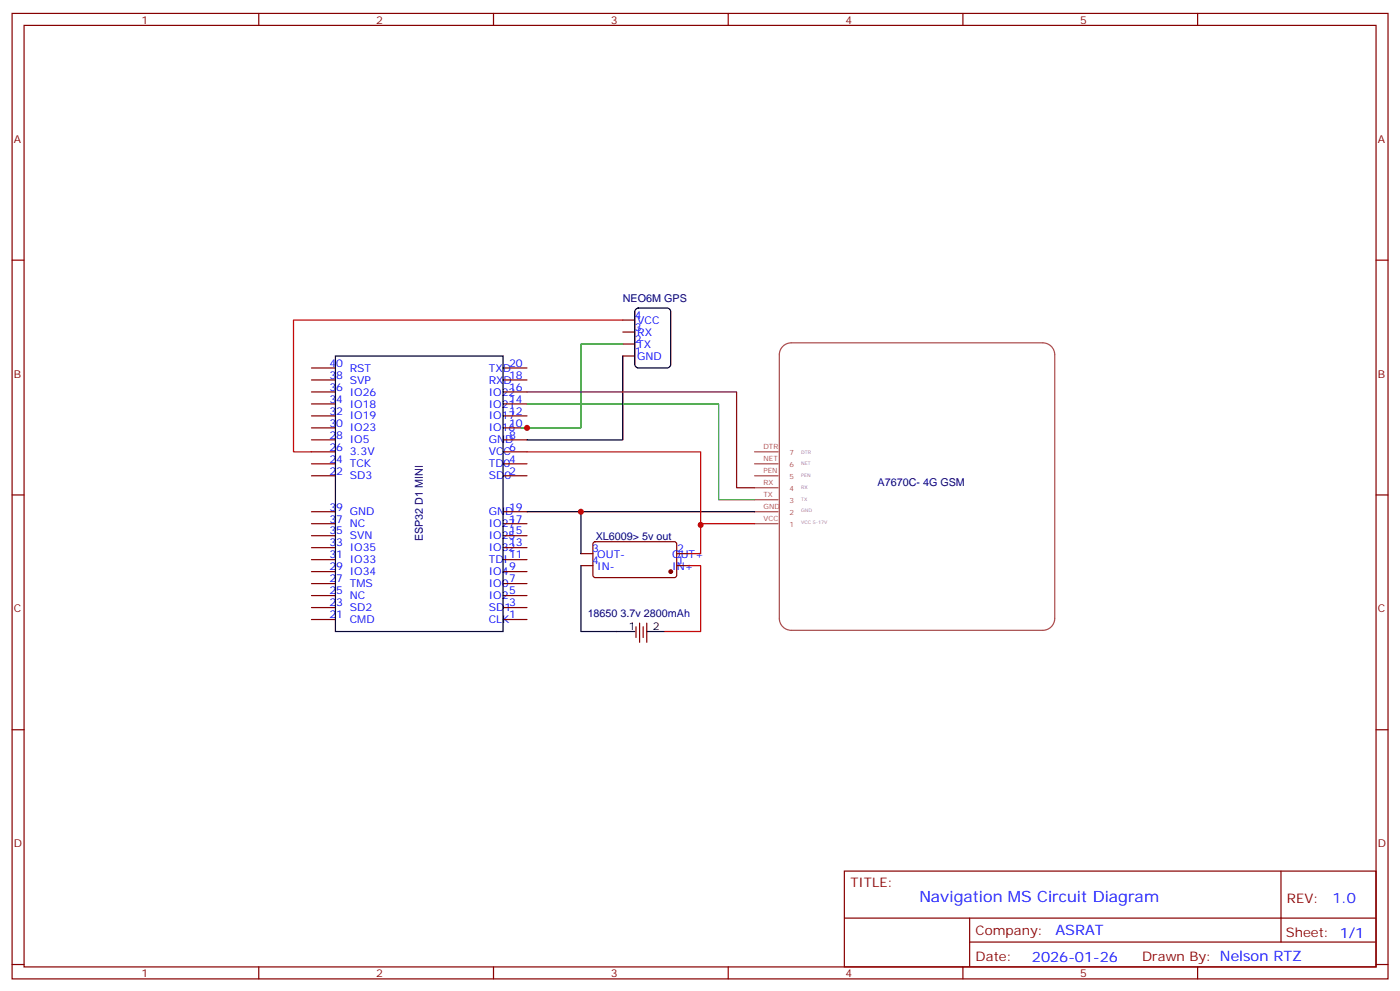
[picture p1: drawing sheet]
<svg xmlns="http://www.w3.org/2000/svg" width="412mm" height="292mm" viewBox="0 0 412 292" stroke-linecap="round" stroke-linejoin="round" font-family="sans-serif">
<g fill="none" stroke="#870000" stroke-width=".35">
<path d="M3.6 4h405.3v284.3h-405.3zM7.1 7.5h398.3v277.3h-398.3zM76.2 4v3.5M145.4 4v3.5M214.5 4v3.5M283.7 4v3.5M352.8 4v3.5M3.6 76.6h3.5M405.4 76.6h3.5M183.5 94.3h3.5M183.5 97.8h3.5M91.8 108.4h7"/>
<path d="M91.8 111.9h7M91.8 115.4h7M91.8 119h7M148.2 108.4h7.1M148.2 111.9h7.1M148.2 115.4h7.1M148.2 119h7.1M183.5 101.3h3.5M183.5 104.8h3.5M91.8 129.5h7M91.8 122.5h7M91.8 126h7"/>
<path d="M91.8 133.1h7M91.8 136.6h7M148.2 129.5h7.1M148.2 122.5h7.1M148.2 126h7.1M148.2 133.1h7.1M148.2 136.6h7.1M3.6 145.8h3.5M91.8 150.7h7M91.8 154.2h7M91.8 157.8h7M91.8 140.1h7"/>
<path d="M148.2 150.7h7.1M148.2 154.2h7.1M148.2 157.8h7.1M148.2 140.1h7.1M174.9 159.7l.5-.2 23.5 .1 .5 .6-.1 9.5-.7 .4-23.5-.1-.4-.6v-9.2zM405.4 145.8h3.5M91.8 161.3h7M91.8 164.8h7M91.8 168.3h7M91.8 171.9h7M91.8 175.4h7M91.8 178.9h7"/>
<path d="M148.2 161.3h7.1M148.2 164.8h7.1M148.2 168.3h7.1M148.2 171.9h7.1M148.2 175.4h7.1M148.2 178.9h7.1M171.1 166.6h3.6M171.1 163.1h3.6M199.4 166.6h3.5M199.4 163.1h3.5M91.8 182.5h7M148.2 182.5h7.1"/>
<path d="M187.4 184.6v3.1M188.4 183.5v5.7M189.5 184.6v3.1M190.5 183.5v5.7M3.6 214.9h3.5M405.4 214.9h3.5M248.7 256.5h156.7v28.3h-156.7zM377.4 256.6v20.8M248.8 270.4h156.4M285.7 277.4h119.5M285.7 270.4v14.1M3.6 284.1h3.5"/>
<path d="M76.2 284.8v3.5M145.4 284.8v3.5M214.5 284.8v3.5M283.7 284.8v3.5M352.8 284.8v3.5M405.4 284.1h3.5"/>
</g>
<path d="M187.2 91.2l.9-.5h8.4l.9 .5 .2 .6v15.5l-.5 .9-.6 .2h-8.4l-.9-.5-.2-.6v-15.5zM98.8 104.8h49.4v81.2h-49.4zM183.5 104.8v24.7h-28.2M155.3 150.7h67M171.1 150.7v12.4M171.1 166.6v19.4h15.9M190.5 186h5.3" fill="none" stroke="#000" stroke-width=".35"/>
<path d="M230.6 102a3.5 3.5 0 0 1 2.5-1h74.1a3.5 3.5 0 0 1 3.5 3.5v77.6a3.5 3.5 0 0 1-3.5 3.5h-74.1a3.5 3.5 0 0 1-3.5-3.5v-77.6a3.5 3.5 0 0 1 1-2.5zM222.3 136.6h6.9M222.3 133.1h6.9M222.3 154.2h6.9M222.3 150.7h6.9M222.3 147.2h6.9M222.3 143.7h6.9M222.3 140.1h6.9" fill="none" stroke="#a64a4a" stroke-width=".35"/>
<path d="M155.3 119h56.4v28.2h10.6M183.5 101.3h-12.4v24.7h-17.6" fill="none" stroke="#008700" stroke-width=".35"/>
<circle cx="197.6" cy="168.3" r=".53" fill="#870000" stroke="#870000" stroke-width=".35"/>
<path d="M155.3 115.4h61.7v28.3h5.3" fill="none" stroke="#603" stroke-width=".35"/>
<path d="M183.5 94.3h-97v38.8h5.3M155.3 133.1h51.1v21.5M222.3 154.2h-15.9v8.9h-3.5M202.9 166.6h3.5v19.4h-10.6" fill="none" stroke="#c00" stroke-width=".35"/>
<g fill="#c00">
<circle cx="155.3" cy="126" r=".88"/>
<circle cx="171.1" cy="150.7" r=".88"/>
<circle cx="206.4" cy="154.6" r=".88"/>
</g>
<text font-size="4.6" fill="#00f" x="270.8" y="265.6">Navigation MS Circuit Diagram</text>
<g font-size="4.2" fill="#00f">
<text x="392.5" y="265.8">1.0</text>
<text x="310.9" y="275.4">ASRAT</text>
<text x="304" y="283.2">2026-01-26</text>
</g>
<g font-size="3.9" fill="#800">
<text x="250.5" y="261.1">TITLE:</text>
<text x="379.1" y="265.8">REV:</text>
<text x="287.4" y="275.3">Company:</text>
<text x="378.8" y="275.9">Sheet: 1/1</text>
<text x="287.4" y="283">Date:</text>
<text x="336.5" y="283.1">Drawn By: Nelson RTZ</text>
</g>
<g font-size="3.2" fill="#800">
<text x="41.7" y="6.9">1</text>
<text x="110.8" y="6.9">2</text>
<text x="180" y="6.9">3</text>
<text x="249.1" y="6.9">4</text>
<text x="318.2" y="6.9">5</text>
<text x="4.1" y="42.1">A</text>
<text x="405.9" y="42.1">A</text>
<text x="4.1" y="111.2">B</text>
<text x="405.9" y="111.2">B</text>
<text x="4.1" y="180.3">C</text>
<text x="405.9" y="180.3">C</text>
<text x="4.1" y="249.5">D</text>
<text x="405.9" y="249.5">D</text>
<text x="41.7" y="287.8">1</text>
<text x="110.8" y="287.8">2</text>
<text x="180" y="287.8">3</text>
<text x="249.1" y="287.8">4</text>
<text x="318.2" y="287.8">5</text>
</g>
<g font-size="3.2" fill="#000080">
<text x="183.5" y="89">NEO6M GPS</text>
<text x="258.5" y="143.1">A7670C- 4G GSM</text>
<text x="124.6" y="159.4" transform="rotate(-90 124.6 159.4)">ESP32 D1 MINI</text>
<text x="175.5" y="158.9">XL6009&gt; 5v out</text>
<text x="173.1" y="181.8">18650 3.7v 2800mAh</text>
</g>
<g font-size="3.2" fill="#00f">
<text x="187" y="93.9">4</text>
<text x="187.7" y="95.3">VCC</text>
<text x="187" y="97.4">3</text>
<text x="187" y="101">2</text>
<text x="187.7" y="98.8">RX</text>
<text x="187" y="104.5">1</text>
<text x="187.7" y="102.4">TX</text>
<text x="187.7" y="105.9">GND</text>
<text x="97" y="108">40</text>
<text x="97" y="111.5">38</text>
<text x="103" y="109.4">RST</text>
<text x="103" y="113">SVP</text>
<text x="144" y="109.4">TXD</text>
<text x="144" y="113">RXD</text>
<text x="150" y="108">20</text>
<text x="150" y="111.5">18</text>
<text x="97" y="115.1">36</text>
<text x="97" y="118.6">34</text>
<text x="103" y="116.5">IO26</text>
<text x="144" y="116.5">IO22</text>
<text x="150" y="115.1">16</text>
<text x="150" y="118.6">14</text>
<text x="97" y="122.1">32</text>
<text x="97" y="125.7">30</text>
<text x="103" y="120">IO18</text>
<text x="103" y="123.5">IO19</text>
<text x="144" y="120">IO21</text>
<text x="144" y="123.5">IO17</text>
<text x="150" y="122.1">12</text>
<text x="150" y="125.7">10</text>
<text x="97" y="129.2">28</text>
<text x="103" y="127.1">IO23</text>
<text x="103" y="130.6">IO5</text>
<text x="144" y="130.6">GND</text>
<text x="144" y="127.1">IO16</text>
<text x="150" y="129.2">8</text>
<text x="97" y="132.7">26</text>
<text x="97" y="136.2">24</text>
<text x="103" y="134.1">3.3V</text>
<text x="103" y="137.7">TCK</text>
<text x="144" y="134.1">VCC</text>
<text x="144" y="137.7">TD0</text>
<text x="150" y="132.7">6</text>
<text x="150" y="136.2">4</text>
<text x="97" y="139.8">22</text>
<text x="103" y="141.2">SD3</text>
<text x="144" y="141.2">SD0</text>
<text x="150" y="139.8">2</text>
<text x="97" y="150.4">39</text>
<text x="97" y="153.9">37</text>
<text x="103" y="151.8">GND</text>
<text x="103" y="155.3">NC</text>
<text x="144" y="151.8">GND</text>
<text x="144" y="155.3">IO27</text>
<text x="150" y="150.4">19</text>
<text x="150" y="153.9">17</text>
<text x="97" y="157.4">35</text>
<text x="97" y="160.9">33</text>
<text x="103" y="158.8">SVN</text>
<text x="144" y="158.8">IO25</text>
<text x="150" y="157.4">15</text>
<text x="150" y="160.9">13</text>
<text x="97" y="164.5">31</text>
<text x="97" y="168">29</text>
<text x="103" y="162.3">IO35</text>
<text x="103" y="165.9">IO33</text>
<text x="144" y="162.3">IO32</text>
<text x="144" y="165.9">TDI</text>
<text x="150" y="164.5">11</text>
<text x="150" y="168">9</text>
<text x="174.5" y="162.7">3</text>
<text x="174.5" y="166.2">4</text>
<text x="176" y="164.5">OUT-</text>
<text x="176" y="168">IN-</text>
<text x="198" y="168">IN+</text>
<text x="198" y="164.5">OUT+</text>
<text x="199.5" y="166.2">1</text>
<text x="199.5" y="162.7">2</text>
<text x="97" y="171.5">27</text>
<text x="103" y="169.4">IO34</text>
<text x="103" y="172.9">TMS</text>
<text x="144" y="169.4">IO4</text>
<text x="144" y="172.9">IO0</text>
<text x="150" y="171.5">7</text>
<text x="97" y="175">25</text>
<text x="97" y="178.6">23</text>
<text x="103" y="176.5">NC</text>
<text x="103" y="180">SD2</text>
<text x="144" y="176.5">IO2</text>
<text x="144" y="180">SD1</text>
<text x="150" y="175">5</text>
<text x="150" y="178.6">3</text>
<text x="97" y="182.1">21</text>
<text x="103" y="183.5">CMD</text>
<text x="144" y="183.5">CLK</text>
<text x="150" y="182.1">1</text>
</g>
<g font-size="3.2">
<text x="185.2" y="185.6">1</text>
<text x="192.3" y="185.6">2</text>
</g>
<g font-size="2.1" fill="#a54b4b">
<text x="224.9" y="135.9">NET</text>
<text x="224.9" y="132.3">DTR</text>
<text x="232.5" y="137.6">6</text>
<text x="232.5" y="134.1">7</text>
<text x="224.9" y="142.9">RX</text>
<text x="224.9" y="139.4">PEN</text>
<text x="232.5" y="141.1">5</text>
<text x="224.9" y="150">GND</text>
<text x="224.9" y="146.4">TX</text>
<text x="232.5" y="148.2">3</text>
<text x="232.5" y="144.6">4</text>
<text x="224.9" y="153.5">VCC</text>
<text x="232.5" y="155.2">1</text>
<text x="232.5" y="151.7">2</text>
</g>
<g font-size="1.4" fill="#838383">
<text x="236" y="137">NET</text>
<text x="236" y="133.6">DTR</text>
<text x="236" y="144">RX</text>
<text x="236" y="140.5">PEN</text>
<text x="236" y="147.5">TX</text>
<text x="236" y="154.4">VCC 5-17V</text>
<text x="236" y="150.9">GND</text>
</g>
</svg>
